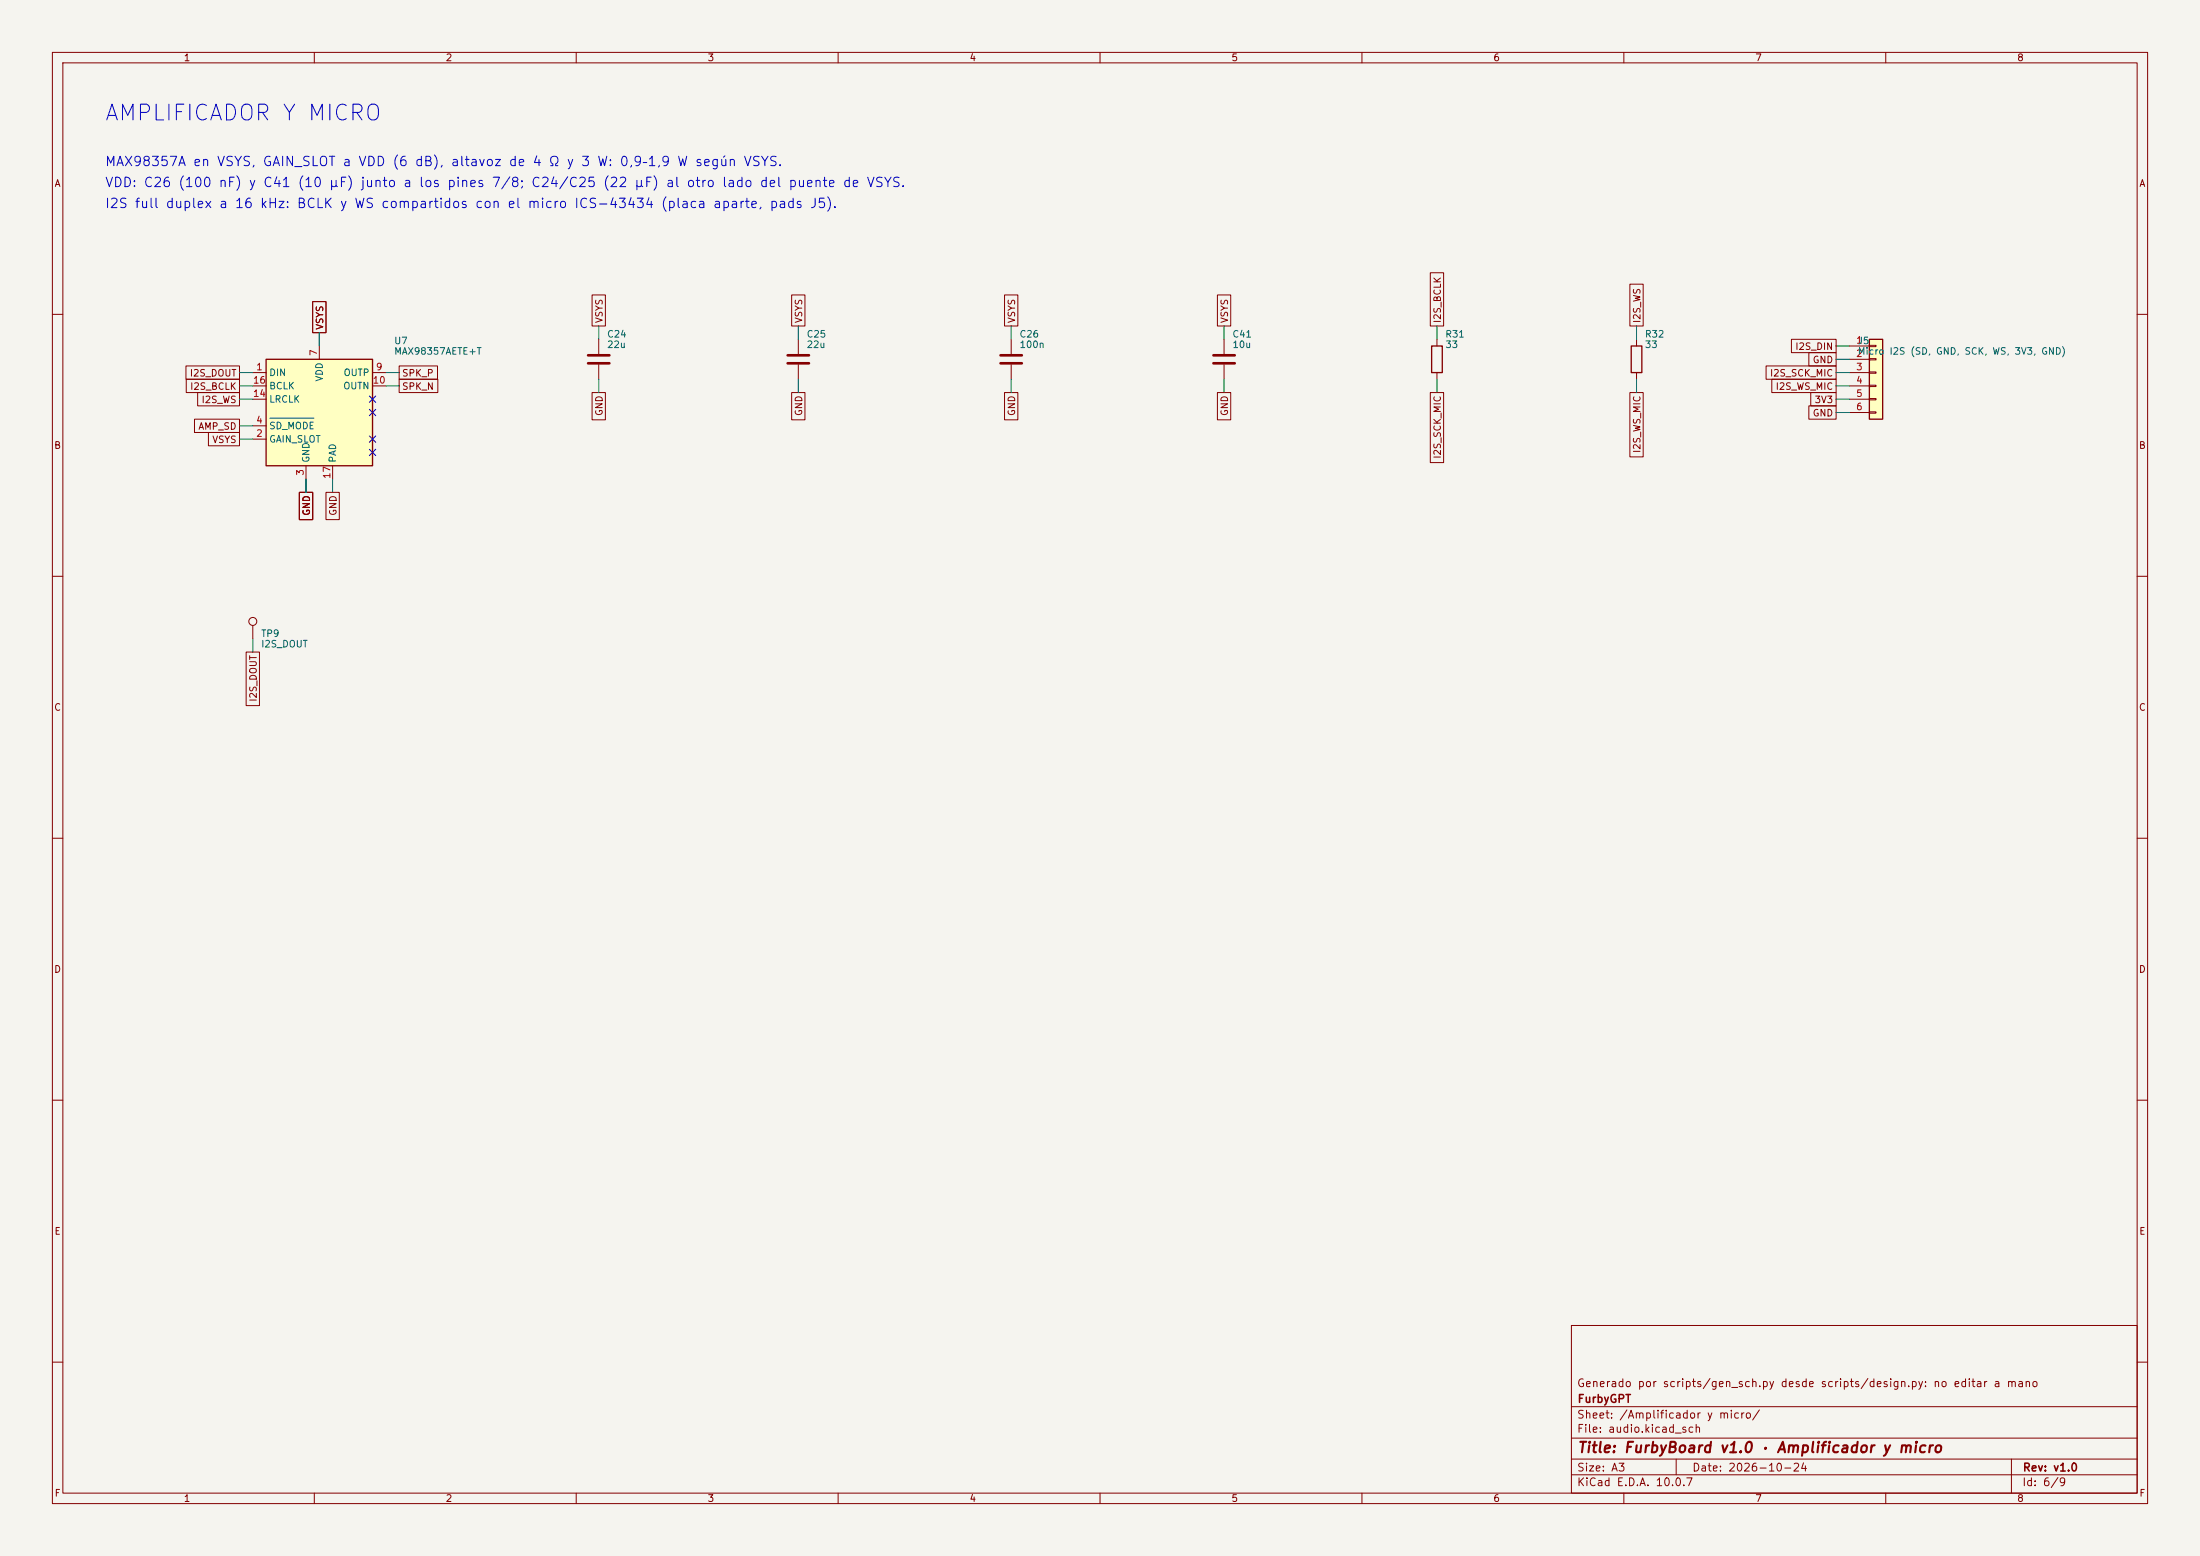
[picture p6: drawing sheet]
(kicad_sch
 (version 20260306)
 (generator "eeschema")
 (generator_version "10.0")
 (paper "A3")
 (title_block
  (title "FurbyBoard v1.0 · Amplificador y micro")
  (date "2026-10-24")
  (rev "v1.0")
  (company "FurbyGPT")
  (comment 1 "Generado por scripts/gen_sch.py desde scripts/design.py: no editar a mano"))
 (lib_symbols
  (symbol "Connector:TestPoint"
   (pin_numbers (hide yes))
   (pin_names
    (offset 0.762) (hide yes)) (exclude_from_sim no) (in_bom yes) (on_board yes)
   (in_pos_files yes)
   (duplicate_pin_numbers_are_jumpers no)
   (property "Reference" "TP" (at 0 6.858 0) (show_name no) (do_not_autoplace no) (effects (font (size 1.27 1.27))))
   (property "Value" "TestPoint" (at 0 5.08 0) (show_name no) (do_not_autoplace no) (effects (font (size 1.27 1.27))))
   (property "Footprint" "" (at 5.08 0 0) (show_name no) (do_not_autoplace no) (hide yes) (effects (font (size 1.27 1.27))))
   (property "Datasheet" "" (at 5.08 0 0) (show_name no) (do_not_autoplace no) (hide yes) (effects (font (size 1.27 1.27))))
   (property "Description" "test point" (at 0 0 0) (show_name no) (do_not_autoplace no) (hide yes) (effects (font (size 1.27 1.27))))
   (symbol "TestPoint_0_1"
    (circle (center 0 3.302) (radius 0.762) (stroke (width 0) (type default)) (fill (type none))))
   (symbol "TestPoint_1_1"
    (pin passive line (at 0 0 90) (length 2.54) (name "1" (effects (font (size 1.27 1.27)))) (number "1" (effects (font (size 1.27 1.27))))))
   (embedded_fonts no))
  (symbol "Connector_Generic:Conn_01x06"
   (pin_names
    (offset 1.016) (hide yes)) (exclude_from_sim no) (in_bom yes) (on_board yes)
   (in_pos_files yes)
   (duplicate_pin_numbers_are_jumpers no)
   (property "Reference" "J" (at 0 7.62 0) (show_name no) (do_not_autoplace no) (effects (font (size 1.27 1.27))))
   (property "Value" "Conn_01x06" (at 0 -10.16 0) (show_name no) (do_not_autoplace no) (effects (font (size 1.27 1.27))))
   (property "Footprint" "" (at 0 0 0) (show_name no) (do_not_autoplace no) (hide yes) (effects (font (size 1.27 1.27))))
   (property "Datasheet" "" (at 0 0 0) (show_name no) (do_not_autoplace no) (hide yes) (effects (font (size 1.27 1.27))))
   (property "Description" "Generic connector, single row, 01x06, script generated (kicad-library-utils/schlib/autogen/connector/)" (at 0 0 0) (show_name no) (do_not_autoplace no) (hide yes) (effects (font (size 1.27 1.27))))
   (symbol "Conn_01x06_1_1"
    (rectangle (start -1.27 6.35) (end 1.27 -8.89) (stroke (width 0.254) (type default)) (fill (type background)))
    (rectangle (start -1.27 5.207) (end 0 4.953) (stroke (width 0.1524) (type default)) (fill (type none)))
    (rectangle (start -1.27 2.667) (end 0 2.413) (stroke (width 0.1524) (type default)) (fill (type none)))
    (rectangle (start -1.27 0.127) (end 0 -0.127) (stroke (width 0.1524) (type default)) (fill (type none)))
    (rectangle (start -1.27 -2.413) (end 0 -2.667) (stroke (width 0.1524) (type default)) (fill (type none)))
    (rectangle (start -1.27 -4.953) (end 0 -5.207) (stroke (width 0.1524) (type default)) (fill (type none)))
    (rectangle (start -1.27 -7.493) (end 0 -7.747) (stroke (width 0.1524) (type default)) (fill (type none)))
    (pin passive line (at -5.08 5.08 0) (length 3.81) (name "Pin_1" (effects (font (size 1.27 1.27)))) (number "1" (effects (font (size 1.27 1.27)))))
    (pin passive line (at -5.08 2.54 0) (length 3.81) (name "Pin_2" (effects (font (size 1.27 1.27)))) (number "2" (effects (font (size 1.27 1.27)))))
    (pin passive line (at -5.08 0 0) (length 3.81) (name "Pin_3" (effects (font (size 1.27 1.27)))) (number "3" (effects (font (size 1.27 1.27)))))
    (pin passive line (at -5.08 -2.54 0) (length 3.81) (name "Pin_4" (effects (font (size 1.27 1.27)))) (number "4" (effects (font (size 1.27 1.27)))))
    (pin passive line (at -5.08 -5.08 0) (length 3.81) (name "Pin_5" (effects (font (size 1.27 1.27)))) (number "5" (effects (font (size 1.27 1.27)))))
    (pin passive line (at -5.08 -7.62 0) (length 3.81) (name "Pin_6" (effects (font (size 1.27 1.27)))) (number "6" (effects (font (size 1.27 1.27))))))
   (embedded_fonts no))
  (symbol "Device:C"
   (pin_numbers (hide yes))
   (pin_names
    (offset 0.254)) (exclude_from_sim no) (in_bom yes) (on_board yes)
   (in_pos_files yes)
   (duplicate_pin_numbers_are_jumpers no)
   (property "Reference" "C" (at 0.635 2.54 0) (show_name no) (do_not_autoplace no) (effects (font (size 1.27 1.27)) (justify left)))
   (property "Value" "C" (at 0.635 -2.54 0) (show_name no) (do_not_autoplace no) (effects (font (size 1.27 1.27)) (justify left)))
   (property "Footprint" "" (at 0.9652 -3.81 0) (show_name no) (do_not_autoplace no) (hide yes) (effects (font (size 1.27 1.27))))
   (property "Datasheet" "" (at 0 0 0) (show_name no) (do_not_autoplace no) (hide yes) (effects (font (size 1.27 1.27))))
   (property "Description" "Unpolarized capacitor" (at 0 0 0) (show_name no) (do_not_autoplace no) (hide yes) (effects (font (size 1.27 1.27))))
   (symbol "C_0_1"
    (polyline (pts (xy -2.032 0.762) (xy 2.032 0.762)) (stroke (width 0.508) (type default)) (fill (type none)))
    (polyline (pts (xy -2.032 -0.762) (xy 2.032 -0.762)) (stroke (width 0.508) (type default)) (fill (type none))))
   (symbol "C_1_1"
    (pin passive line (at 0 3.81 270) (length 2.794) (name "" (effects (font (size 1.27 1.27)))) (number "1" (effects (font (size 1.27 1.27)))))
    (pin passive line (at 0 -3.81 90) (length 2.794) (name "" (effects (font (size 1.27 1.27)))) (number "2" (effects (font (size 1.27 1.27))))))
   (embedded_fonts no))
  (symbol "Device:R"
   (pin_numbers (hide yes))
   (pin_names
    (offset 0)) (exclude_from_sim no) (in_bom yes) (on_board yes)
   (in_pos_files yes)
   (duplicate_pin_numbers_are_jumpers no)
   (property "Reference" "R" (at 2.032 0 90) (show_name no) (do_not_autoplace no) (effects (font (size 1.27 1.27))))
   (property "Value" "R" (at 0 0 90) (show_name no) (do_not_autoplace no) (effects (font (size 1.27 1.27))))
   (property "Footprint" "" (at -1.778 0 90) (show_name no) (do_not_autoplace no) (hide yes) (effects (font (size 1.27 1.27))))
   (property "Datasheet" "" (at 0 0 0) (show_name no) (do_not_autoplace no) (hide yes) (effects (font (size 1.27 1.27))))
   (property "Description" "Resistor" (at 0 0 0) (show_name no) (do_not_autoplace no) (hide yes) (effects (font (size 1.27 1.27))))
   (symbol "R_0_1"
    (rectangle (start -1.016 -2.54) (end 1.016 2.54) (stroke (width 0.254) (type default)) (fill (type none))))
   (symbol "R_1_1"
    (pin passive line (at 0 3.81 270) (length 1.27) (name "" (effects (font (size 1.27 1.27)))) (number "1" (effects (font (size 1.27 1.27)))))
    (pin passive line (at 0 -3.81 90) (length 1.27) (name "" (effects (font (size 1.27 1.27)))) (number "2" (effects (font (size 1.27 1.27))))))
   (embedded_fonts no))
  (symbol "FurbyBoard:MAX98357A" (exclude_from_sim no) (in_bom yes) (on_board yes)
   (in_pos_files yes)
   (duplicate_pin_numbers_are_jumpers no)
   (property "Reference" "U" (at -8.89 11.43 0) (show_name no) (do_not_autoplace no) (effects (font (size 1.27 1.27))))
   (property "Value" "MAX98357A" (at 10.16 11.43 0) (show_name no) (do_not_autoplace no) (effects (font (size 1.27 1.27))))
   (property "Footprint" "Package_DFN_QFN:TQFN-16-1EP_3x3mm_P0.5mm_EP1.23x1.23mm" (at -1.27 -2.54 0) (show_name no) (do_not_autoplace no) (hide yes) (effects (font (size 1.27 1.27))))
   (property "Datasheet" "https://www.analog.com/media/en/technical-documentation/data-sheets/MAX98357A-MAX98357B.pdf" (at 0 -2.54 0) (show_name no) (do_not_autoplace no) (hide yes) (effects (font (size 1.27 1.27))))
   (property "Description" "Mono DAC with amplifier, I2S, PCM, TDM, 32-bit, 96khz, 3.2W, TQFP-16" (at 0 0 0) (show_name no) (do_not_autoplace no) (hide yes) (effects (font (size 1.27 1.27))))
   (symbol "MAX98357A_1_1"
    (rectangle (start -10.16 10.16) (end 10.16 -10.16) (stroke (width 0.254) (type default)) (fill (type background)))
    (pin input line (at -12.7 7.62 0) (length 2.54) (name "DIN" (effects (font (size 1.27 1.27)))) (number "1" (effects (font (size 1.27 1.27)))))
    (pin passive line (at -12.7 -5.08 0) (length 2.54) (name "GAIN_SLOT" (effects (font (size 1.27 1.27)))) (number "2" (effects (font (size 1.27 1.27)))))
    (pin power_in line (at -2.54 -12.7 90) (length 2.54) (name "GND" (effects (font (size 1.27 1.27)))) (number "3" (effects (font (size 1.27 1.27)))))
    (pin input line (at -12.7 -2.54 0) (length 2.54) (name "~{SD_MODE}" (effects (font (size 1.27 1.27)))) (number "4" (effects (font (size 1.27 1.27)))))
    (pin no_connect line (at 10.16 2.54 180) (length 2.54) (hide yes) (name "NC" (effects (font (size 1.27 1.27)))) (number "5" (effects (font (size 1.27 1.27)))))
    (pin no_connect line (at 10.16 0 180) (length 2.54) (hide yes) (name "NC" (effects (font (size 1.27 1.27)))) (number "6" (effects (font (size 1.27 1.27)))))
    (pin power_in line (at 0 12.7 270) (length 2.54) (name "VDD" (effects (font (size 1.27 1.27)))) (number "7" (effects (font (size 1.27 1.27)))))
    (pin passive line (at 0 12.7 270) (length 2.54) (hide yes) (name "VDD" (effects (font (size 1.27 1.27)))) (number "8" (effects (font (size 1.27 1.27)))))
    (pin output line (at 12.7 7.62 180) (length 2.54) (name "OUTP" (effects (font (size 1.27 1.27)))) (number "9" (effects (font (size 1.27 1.27)))))
    (pin output line (at 12.7 5.08 180) (length 2.54) (name "OUTN" (effects (font (size 1.27 1.27)))) (number "10" (effects (font (size 1.27 1.27)))))
    (pin passive line (at -2.54 -12.7 90) (length 2.54) (hide yes) (name "GND" (effects (font (size 1.27 1.27)))) (number "11" (effects (font (size 1.27 1.27)))))
    (pin no_connect line (at 10.16 -5.08 180) (length 2.54) (hide yes) (name "NC" (effects (font (size 1.27 1.27)))) (number "12" (effects (font (size 1.27 1.27)))))
    (pin no_connect line (at 10.16 -7.62 180) (length 2.54) (hide yes) (name "NC" (effects (font (size 1.27 1.27)))) (number "13" (effects (font (size 1.27 1.27)))))
    (pin input line (at -12.7 2.54 0) (length 2.54) (name "LRCLK" (effects (font (size 1.27 1.27)))) (number "14" (effects (font (size 1.27 1.27)))))
    (pin passive line (at -2.54 -12.7 90) (length 2.54) (hide yes) (name "GND" (effects (font (size 1.27 1.27)))) (number "15" (effects (font (size 1.27 1.27)))))
    (pin input line (at -12.7 5.08 0) (length 2.54) (name "BCLK" (effects (font (size 1.27 1.27)))) (number "16" (effects (font (size 1.27 1.27)))))
    (pin passive line (at 2.54 -12.7 90) (length 2.54) (name "PAD" (effects (font (size 1.27 1.27)))) (number "17" (effects (font (size 1.27 1.27))))))
   (embedded_fonts no)))
 (text "VDD: C26 (100 nF) y C41 (10 µF) junto a los pines 7/8; C24/C25 (22 µF) al otro lado del puente de VSYS."
  (exclude_from_sim no)
  (at 20 34 0)
  (effects (font (size 1.8 1.8)) (justify left top)))
 (text "I2S full duplex a 16 kHz: BCLK y WS compartidos con el micro ICS-43434 (placa aparte, pads J5)."
  (exclude_from_sim no)
  (at 20 38 0)
  (effects (font (size 1.8 1.8)) (justify left top)))
 (text "MAX98357A en VSYS, GAIN_SLOT a VDD (6 dB), altavoz de 4 Ω y 3 W: 0,9–1,9 W según VSYS."
  (exclude_from_sim no)
  (at 20 30 0)
  (effects (font (size 1.8 1.8)) (justify left top)))
 (text "AMPLIFICADOR Y MICRO"
  (exclude_from_sim no)
  (at 20 20 0)
  (effects (font (size 3 3)) (justify left top)))
 (no_connect
  (at 71.12 83.82))
 (no_connect
  (at 71.12 76.2))
 (no_connect
  (at 71.12 86.36))
 (no_connect
  (at 71.12 78.74))
 (wire
  (pts (xy 48.26 76.2) (xy 45.72 76.2))
  (stroke (width 0) (type default)))
 (wire
  (pts (xy 353.06 71.12) (xy 350.52 71.12))
  (stroke (width 0) (type default)))
 (wire
  (pts (xy 58.42 91.44) (xy 58.42 93.98))
  (stroke (width 0) (type default)))
 (wire
  (pts (xy 233.68 64.77) (xy 233.68 62.23))
  (stroke (width 0) (type default)))
 (wire
  (pts (xy 48.26 121.92) (xy 48.26 124.46))
  (stroke (width 0) (type default)))
 (wire
  (pts (xy 274.32 72.39) (xy 274.32 74.93))
  (stroke (width 0) (type default)))
 (wire
  (pts (xy 114.3 72.39) (xy 114.3 74.93))
  (stroke (width 0) (type default)))
 (wire
  (pts (xy 312.42 64.77) (xy 312.42 62.23))
  (stroke (width 0) (type default)))
 (wire
  (pts (xy 73.66 73.66) (xy 76.2 73.66))
  (stroke (width 0) (type default)))
 (wire
  (pts (xy 152.4 64.77) (xy 152.4 62.23))
  (stroke (width 0) (type default)))
 (wire
  (pts (xy 48.26 83.82) (xy 45.72 83.82))
  (stroke (width 0) (type default)))
 (wire
  (pts (xy 114.3 64.77) (xy 114.3 62.23))
  (stroke (width 0) (type default)))
 (wire
  (pts (xy 193.04 64.77) (xy 193.04 62.23))
  (stroke (width 0) (type default)))
 (wire
  (pts (xy 353.06 76.2) (xy 350.52 76.2))
  (stroke (width 0) (type default)))
 (wire
  (pts (xy 58.42 91.44) (xy 58.42 93.98))
  (stroke (width 0) (type default)))
 (wire
  (pts (xy 48.26 73.66) (xy 45.72 73.66))
  (stroke (width 0) (type default)))
 (wire
  (pts (xy 48.26 71.12) (xy 45.72 71.12))
  (stroke (width 0) (type default)))
 (wire
  (pts (xy 353.06 66.04) (xy 350.52 66.04))
  (stroke (width 0) (type default)))
 (wire
  (pts (xy 73.66 71.12) (xy 76.2 71.12))
  (stroke (width 0) (type default)))
 (wire
  (pts (xy 353.06 73.66) (xy 350.52 73.66))
  (stroke (width 0) (type default)))
 (wire
  (pts (xy 60.96 66.04) (xy 60.96 63.5))
  (stroke (width 0) (type default)))
 (wire
  (pts (xy 58.42 91.44) (xy 58.42 93.98))
  (stroke (width 0) (type default)))
 (wire
  (pts (xy 353.06 78.74) (xy 350.52 78.74))
  (stroke (width 0) (type default)))
 (wire
  (pts (xy 233.68 72.39) (xy 233.68 74.93))
  (stroke (width 0) (type default)))
 (wire
  (pts (xy 152.4 72.39) (xy 152.4 74.93))
  (stroke (width 0) (type default)))
 (wire
  (pts (xy 48.26 81.28) (xy 45.72 81.28))
  (stroke (width 0) (type default)))
 (wire
  (pts (xy 60.96 66.04) (xy 60.96 63.5))
  (stroke (width 0) (type default)))
 (wire
  (pts (xy 353.06 68.58) (xy 350.52 68.58))
  (stroke (width 0) (type default)))
 (wire
  (pts (xy 312.42 72.39) (xy 312.42 74.93))
  (stroke (width 0) (type default)))
 (wire
  (pts (xy 274.32 64.77) (xy 274.32 62.23))
  (stroke (width 0) (type default)))
 (wire
  (pts (xy 193.04 72.39) (xy 193.04 74.93))
  (stroke (width 0) (type default)))
 (wire
  (pts (xy 63.5 91.44) (xy 63.5 93.98))
  (stroke (width 0) (type default)))
 (global_label "3V3"
  (shape passive)
  (at 350.52 76.2 180)
  (fields_autoplaced yes)
  (effects (font (size 1.27 1.27)) (justify right))
  (property "Intersheetrefs" "${INTERSHEET_REFS}" (at 350.52 76.2 0) (hide yes) (show_name no) (do_not_autoplace no) (effects (font (size 1.27 1.27)))))
 (global_label "VSYS"
  (shape passive)
  (at 152.4 62.23 90)
  (fields_autoplaced yes)
  (effects (font (size 1.27 1.27)) (justify left))
  (property "Intersheetrefs" "${INTERSHEET_REFS}" (at 152.4 62.23 0) (hide yes) (show_name no) (do_not_autoplace no) (effects (font (size 1.27 1.27)))))
 (global_label "GND"
  (shape passive)
  (at 350.52 78.74 180)
  (fields_autoplaced yes)
  (effects (font (size 1.27 1.27)) (justify right))
  (property "Intersheetrefs" "${INTERSHEET_REFS}" (at 350.52 78.74 0) (hide yes) (show_name no) (do_not_autoplace no) (effects (font (size 1.27 1.27)))))
 (global_label "GND"
  (shape passive)
  (at 58.42 93.98 270)
  (fields_autoplaced yes)
  (effects (font (size 1.27 1.27)) (justify right))
  (property "Intersheetrefs" "${INTERSHEET_REFS}" (at 58.42 93.98 0) (hide yes) (show_name no) (do_not_autoplace no) (effects (font (size 1.27 1.27)))))
 (global_label "VSYS"
  (shape passive)
  (at 193.04 62.23 90)
  (fields_autoplaced yes)
  (effects (font (size 1.27 1.27)) (justify left))
  (property "Intersheetrefs" "${INTERSHEET_REFS}" (at 193.04 62.23 0) (hide yes) (show_name no) (do_not_autoplace no) (effects (font (size 1.27 1.27)))))
 (global_label "VSYS"
  (shape passive)
  (at 45.72 83.82 180)
  (fields_autoplaced yes)
  (effects (font (size 1.27 1.27)) (justify right))
  (property "Intersheetrefs" "${INTERSHEET_REFS}" (at 45.72 83.82 0) (hide yes) (show_name no) (do_not_autoplace no) (effects (font (size 1.27 1.27)))))
 (global_label "SPK_N"
  (shape passive)
  (at 76.2 73.66 0)
  (fields_autoplaced yes)
  (effects (font (size 1.27 1.27)) (justify left))
  (property "Intersheetrefs" "${INTERSHEET_REFS}" (at 76.2 73.66 0) (hide yes) (show_name no) (do_not_autoplace no) (effects (font (size 1.27 1.27)))))
 (global_label "I2S_WS_MIC"
  (shape passive)
  (at 350.52 73.66 180)
  (fields_autoplaced yes)
  (effects (font (size 1.27 1.27)) (justify right))
  (property "Intersheetrefs" "${INTERSHEET_REFS}" (at 350.52 73.66 0) (hide yes) (show_name no) (do_not_autoplace no) (effects (font (size 1.27 1.27)))))
 (global_label "GND"
  (shape passive)
  (at 114.3 74.93 270)
  (fields_autoplaced yes)
  (effects (font (size 1.27 1.27)) (justify right))
  (property "Intersheetrefs" "${INTERSHEET_REFS}" (at 114.3 74.93 0) (hide yes) (show_name no) (do_not_autoplace no) (effects (font (size 1.27 1.27)))))
 (global_label "I2S_SCK_MIC"
  (shape passive)
  (at 350.52 71.12 180)
  (fields_autoplaced yes)
  (effects (font (size 1.27 1.27)) (justify right))
  (property "Intersheetrefs" "${INTERSHEET_REFS}" (at 350.52 71.12 0) (hide yes) (show_name no) (do_not_autoplace no) (effects (font (size 1.27 1.27)))))
 (global_label "VSYS"
  (shape passive)
  (at 114.3 62.23 90)
  (fields_autoplaced yes)
  (effects (font (size 1.27 1.27)) (justify left))
  (property "Intersheetrefs" "${INTERSHEET_REFS}" (at 114.3 62.23 0) (hide yes) (show_name no) (do_not_autoplace no) (effects (font (size 1.27 1.27)))))
 (global_label "VSYS"
  (shape passive)
  (at 233.68 62.23 90)
  (fields_autoplaced yes)
  (effects (font (size 1.27 1.27)) (justify left))
  (property "Intersheetrefs" "${INTERSHEET_REFS}" (at 233.68 62.23 0) (hide yes) (show_name no) (do_not_autoplace no) (effects (font (size 1.27 1.27)))))
 (global_label "SPK_P"
  (shape passive)
  (at 76.2 71.12 0)
  (fields_autoplaced yes)
  (effects (font (size 1.27 1.27)) (justify left))
  (property "Intersheetrefs" "${INTERSHEET_REFS}" (at 76.2 71.12 0) (hide yes) (show_name no) (do_not_autoplace no) (effects (font (size 1.27 1.27)))))
 (global_label "GND"
  (shape passive)
  (at 58.42 93.98 270)
  (fields_autoplaced yes)
  (effects (font (size 1.27 1.27)) (justify right))
  (property "Intersheetrefs" "${INTERSHEET_REFS}" (at 58.42 93.98 0) (hide yes) (show_name no) (do_not_autoplace no) (effects (font (size 1.27 1.27)))))
 (global_label "GND"
  (shape passive)
  (at 193.04 74.93 270)
  (fields_autoplaced yes)
  (effects (font (size 1.27 1.27)) (justify right))
  (property "Intersheetrefs" "${INTERSHEET_REFS}" (at 193.04 74.93 0) (hide yes) (show_name no) (do_not_autoplace no) (effects (font (size 1.27 1.27)))))
 (global_label "GND"
  (shape passive)
  (at 63.5 93.98 270)
  (fields_autoplaced yes)
  (effects (font (size 1.27 1.27)) (justify right))
  (property "Intersheetrefs" "${INTERSHEET_REFS}" (at 63.5 93.98 0) (hide yes) (show_name no) (do_not_autoplace no) (effects (font (size 1.27 1.27)))))
 (global_label "I2S_BCLK"
  (shape passive)
  (at 45.72 73.66 180)
  (fields_autoplaced yes)
  (effects (font (size 1.27 1.27)) (justify right))
  (property "Intersheetrefs" "${INTERSHEET_REFS}" (at 45.72 73.66 0) (hide yes) (show_name no) (do_not_autoplace no) (effects (font (size 1.27 1.27)))))
 (global_label "I2S_DOUT"
  (shape passive)
  (at 48.26 124.46 270)
  (fields_autoplaced yes)
  (effects (font (size 1.27 1.27)) (justify right))
  (property "Intersheetrefs" "${INTERSHEET_REFS}" (at 48.26 124.46 0) (hide yes) (show_name no) (do_not_autoplace no) (effects (font (size 1.27 1.27)))))
 (global_label "GND"
  (shape passive)
  (at 152.4 74.93 270)
  (fields_autoplaced yes)
  (effects (font (size 1.27 1.27)) (justify right))
  (property "Intersheetrefs" "${INTERSHEET_REFS}" (at 152.4 74.93 0) (hide yes) (show_name no) (do_not_autoplace no) (effects (font (size 1.27 1.27)))))
 (global_label "I2S_BCLK"
  (shape passive)
  (at 274.32 62.23 90)
  (fields_autoplaced yes)
  (effects (font (size 1.27 1.27)) (justify left))
  (property "Intersheetrefs" "${INTERSHEET_REFS}" (at 274.32 62.23 0) (hide yes) (show_name no) (do_not_autoplace no) (effects (font (size 1.27 1.27)))))
 (global_label "GND"
  (shape passive)
  (at 233.68 74.93 270)
  (fields_autoplaced yes)
  (effects (font (size 1.27 1.27)) (justify right))
  (property "Intersheetrefs" "${INTERSHEET_REFS}" (at 233.68 74.93 0) (hide yes) (show_name no) (do_not_autoplace no) (effects (font (size 1.27 1.27)))))
 (global_label "VSYS"
  (shape passive)
  (at 60.96 63.5 90)
  (fields_autoplaced yes)
  (effects (font (size 1.27 1.27)) (justify left))
  (property "Intersheetrefs" "${INTERSHEET_REFS}" (at 60.96 63.5 0) (hide yes) (show_name no) (do_not_autoplace no) (effects (font (size 1.27 1.27)))))
 (global_label "VSYS"
  (shape passive)
  (at 60.96 63.5 90)
  (fields_autoplaced yes)
  (effects (font (size 1.27 1.27)) (justify left))
  (property "Intersheetrefs" "${INTERSHEET_REFS}" (at 60.96 63.5 0) (hide yes) (show_name no) (do_not_autoplace no) (effects (font (size 1.27 1.27)))))
 (global_label "I2S_WS"
  (shape passive)
  (at 312.42 62.23 90)
  (fields_autoplaced yes)
  (effects (font (size 1.27 1.27)) (justify left))
  (property "Intersheetrefs" "${INTERSHEET_REFS}" (at 312.42 62.23 0) (hide yes) (show_name no) (do_not_autoplace no) (effects (font (size 1.27 1.27)))))
 (global_label "I2S_WS"
  (shape passive)
  (at 45.72 76.2 180)
  (fields_autoplaced yes)
  (effects (font (size 1.27 1.27)) (justify right))
  (property "Intersheetrefs" "${INTERSHEET_REFS}" (at 45.72 76.2 0) (hide yes) (show_name no) (do_not_autoplace no) (effects (font (size 1.27 1.27)))))
 (global_label "AMP_SD"
  (shape passive)
  (at 45.72 81.28 180)
  (fields_autoplaced yes)
  (effects (font (size 1.27 1.27)) (justify right))
  (property "Intersheetrefs" "${INTERSHEET_REFS}" (at 45.72 81.28 0) (hide yes) (show_name no) (do_not_autoplace no) (effects (font (size 1.27 1.27)))))
 (global_label "I2S_DOUT"
  (shape passive)
  (at 45.72 71.12 180)
  (fields_autoplaced yes)
  (effects (font (size 1.27 1.27)) (justify right))
  (property "Intersheetrefs" "${INTERSHEET_REFS}" (at 45.72 71.12 0) (hide yes) (show_name no) (do_not_autoplace no) (effects (font (size 1.27 1.27)))))
 (global_label "GND"
  (shape passive)
  (at 350.52 68.58 180)
  (fields_autoplaced yes)
  (effects (font (size 1.27 1.27)) (justify right))
  (property "Intersheetrefs" "${INTERSHEET_REFS}" (at 350.52 68.58 0) (hide yes) (show_name no) (do_not_autoplace no) (effects (font (size 1.27 1.27)))))
 (global_label "GND"
  (shape passive)
  (at 58.42 93.98 270)
  (fields_autoplaced yes)
  (effects (font (size 1.27 1.27)) (justify right))
  (property "Intersheetrefs" "${INTERSHEET_REFS}" (at 58.42 93.98 0) (hide yes) (show_name no) (do_not_autoplace no) (effects (font (size 1.27 1.27)))))
 (global_label "I2S_SCK_MIC"
  (shape passive)
  (at 274.32 74.93 270)
  (fields_autoplaced yes)
  (effects (font (size 1.27 1.27)) (justify right))
  (property "Intersheetrefs" "${INTERSHEET_REFS}" (at 274.32 74.93 0) (hide yes) (show_name no) (do_not_autoplace no) (effects (font (size 1.27 1.27)))))
 (global_label "I2S_DIN"
  (shape passive)
  (at 350.52 66.04 180)
  (fields_autoplaced yes)
  (effects (font (size 1.27 1.27)) (justify right))
  (property "Intersheetrefs" "${INTERSHEET_REFS}" (at 350.52 66.04 0) (hide yes) (show_name no) (do_not_autoplace no) (effects (font (size 1.27 1.27)))))
 (global_label "I2S_WS_MIC"
  (shape passive)
  (at 312.42 74.93 270)
  (fields_autoplaced yes)
  (effects (font (size 1.27 1.27)) (justify right))
  (property "Intersheetrefs" "${INTERSHEET_REFS}" (at 312.42 74.93 0) (hide yes) (show_name no) (do_not_autoplace no) (effects (font (size 1.27 1.27)))))
 (symbol
  (lib_id "Device:C")
  (at 193.04 68.58 0)
  (unit 1)
  (body_style 1)
  (exclude_from_sim no)
  (in_bom yes)
  (on_board yes)
  (in_pos_files yes)
  (dnp no)
  (property "Reference" "C26" (at 194.54 63.77 0) (show_name no) (do_not_autoplace no) (effects (font (size 1.27 1.27)) (justify left)))
  (property "Value" "100n" (at 194.54 65.77 0) (show_name no) (do_not_autoplace no) (effects (font (size 1.27 1.27)) (justify left)))
  (property "Footprint" "Capacitor_SMD:C_0603_1608Metric" (at 193.04 68.58 0) (hide yes) (show_name no) (do_not_autoplace no) (effects (font (size 1.27 1.27)) (justify left)))
  (property "Datasheet" "" (at 193.04 68.58 0) (hide yes) (show_name no) (do_not_autoplace no) (effects (font (size 1.27 1.27)) (justify left)))
  (property "Description" "VDD del amplificador" (at 193.04 68.58 0) (hide yes) (show_name no) (do_not_autoplace no) (effects (font (size 1.27 1.27)) (justify left)))
  (property "LCSC" "C14663" (at 193.04 68.58 0) (hide yes) (show_name no) (do_not_autoplace no) (effects (font (size 1.27 1.27)) (justify left)))
  (property "JLC_Class" "base" (at 193.04 68.58 0) (hide yes) (show_name no) (do_not_autoplace no) (effects (font (size 1.27 1.27)) (justify left)))
  (property "MPN" "100 nF 50 V X7R" (at 193.04 68.58 0) (hide yes) (show_name no) (do_not_autoplace no) (effects (font (size 1.27 1.27)) (justify left)))
  (pin "1")
  (pin "2"))
 (symbol
  (lib_id "Device:R")
  (at 312.42 68.58 0)
  (unit 1)
  (body_style 1)
  (exclude_from_sim no)
  (in_bom yes)
  (on_board yes)
  (in_pos_files yes)
  (dnp no)
  (property "Reference" "R32" (at 313.92 63.77 0) (show_name no) (do_not_autoplace no) (effects (font (size 1.27 1.27)) (justify left)))
  (property "Value" "33" (at 313.92 65.77 0) (show_name no) (do_not_autoplace no) (effects (font (size 1.27 1.27)) (justify left)))
  (property "Footprint" "Resistor_SMD:R_0603_1608Metric" (at 312.42 68.58 0) (hide yes) (show_name no) (do_not_autoplace no) (effects (font (size 1.27 1.27)) (justify left)))
  (property "Datasheet" "" (at 312.42 68.58 0) (hide yes) (show_name no) (do_not_autoplace no) (effects (font (size 1.27 1.27)) (justify left)))
  (property "Description" "Serie hacia el micro (cable)" (at 312.42 68.58 0) (hide yes) (show_name no) (do_not_autoplace no) (effects (font (size 1.27 1.27)) (justify left)))
  (property "LCSC" "C23140" (at 312.42 68.58 0) (hide yes) (show_name no) (do_not_autoplace no) (effects (font (size 1.27 1.27)) (justify left)))
  (property "JLC_Class" "base" (at 312.42 68.58 0) (hide yes) (show_name no) (do_not_autoplace no) (effects (font (size 1.27 1.27)) (justify left)))
  (property "MPN" "UNI-ROYAL 0603 1%" (at 312.42 68.58 0) (hide yes) (show_name no) (do_not_autoplace no) (effects (font (size 1.27 1.27)) (justify left)))
  (pin "1")
  (pin "2"))
 (symbol
  (lib_id "Connector_Generic:Conn_01x06")
  (at 358.14 71.12 0)
  (unit 1)
  (body_style 1)
  (exclude_from_sim no)
  (in_bom no)
  (on_board yes)
  (in_pos_files yes)
  (dnp no)
  (property "Reference" "J5" (at 354.56 65.04 0) (show_name no) (do_not_autoplace no) (effects (font (size 1.27 1.27)) (justify left)))
  (property "Value" "Micro I2S (SD, GND, SCK, WS, 3V3, GND)" (at 354.56 67.04 0) (show_name no) (do_not_autoplace no) (effects (font (size 1.27 1.27)) (justify left)))
  (property "Footprint" "FurbyBoard:Pads_2x03_P2.54mm" (at 358.14 71.12 0) (hide yes) (show_name no) (do_not_autoplace no) (effects (font (size 1.27 1.27)) (justify left)))
  (property "Datasheet" "" (at 358.14 71.12 0) (hide yes) (show_name no) (do_not_autoplace no) (effects (font (size 1.27 1.27)) (justify left)))
  (property "Description" "Micro I2S (SD, GND, SCK, WS, 3V3, GND)" (at 358.14 71.12 0) (hide yes) (show_name no) (do_not_autoplace no) (effects (font (size 1.27 1.27)) (justify left)))
  (property "LCSC" "" (at 358.14 71.12 0) (hide yes) (show_name no) (do_not_autoplace no) (effects (font (size 1.27 1.27)) (justify left)))
  (property "JLC_Class" "" (at 358.14 71.12 0) (hide yes) (show_name no) (do_not_autoplace no) (effects (font (size 1.27 1.27)) (justify left)))
  (property "MPN" "" (at 358.14 71.12 0) (hide yes) (show_name no) (do_not_autoplace no) (effects (font (size 1.27 1.27)) (justify left)))
  (pin "1")
  (pin "2")
  (pin "3")
  (pin "4")
  (pin "5")
  (pin "6"))
 (symbol
  (lib_id "Device:C")
  (at 152.4 68.58 0)
  (unit 1)
  (body_style 1)
  (exclude_from_sim no)
  (in_bom yes)
  (on_board yes)
  (in_pos_files yes)
  (dnp no)
  (property "Reference" "C25" (at 153.9 63.77 0) (show_name no) (do_not_autoplace no) (effects (font (size 1.27 1.27)) (justify left)))
  (property "Value" "22u" (at 153.9 65.77 0) (show_name no) (do_not_autoplace no) (effects (font (size 1.27 1.27)) (justify left)))
  (property "Footprint" "Capacitor_SMD:C_0805_2012Metric" (at 152.4 68.58 0) (hide yes) (show_name no) (do_not_autoplace no) (effects (font (size 1.27 1.27)) (justify left)))
  (property "Datasheet" "" (at 152.4 68.58 0) (hide yes) (show_name no) (do_not_autoplace no) (effects (font (size 1.27 1.27)) (justify left)))
  (property "Description" "VDD del amplificador" (at 152.4 68.58 0) (hide yes) (show_name no) (do_not_autoplace no) (effects (font (size 1.27 1.27)) (justify left)))
  (property "LCSC" "C45783" (at 152.4 68.58 0) (hide yes) (show_name no) (do_not_autoplace no) (effects (font (size 1.27 1.27)) (justify left)))
  (property "JLC_Class" "base" (at 152.4 68.58 0) (hide yes) (show_name no) (do_not_autoplace no) (effects (font (size 1.27 1.27)) (justify left)))
  (property "MPN" "22 µF 25 V X5R" (at 152.4 68.58 0) (hide yes) (show_name no) (do_not_autoplace no) (effects (font (size 1.27 1.27)) (justify left)))
  (pin "1")
  (pin "2"))
 (symbol
  (lib_id "FurbyBoard:MAX98357A")
  (at 60.96 78.74 0)
  (unit 1)
  (body_style 1)
  (exclude_from_sim no)
  (in_bom yes)
  (on_board yes)
  (in_pos_files yes)
  (dnp no)
  (property "Reference" "U7" (at 75.16 65.04 0) (show_name no) (do_not_autoplace no) (effects (font (size 1.27 1.27)) (justify left)))
  (property "Value" "MAX98357AETE+T" (at 75.16 67.04 0) (show_name no) (do_not_autoplace no) (effects (font (size 1.27 1.27)) (justify left)))
  (property "Footprint" "Package_DFN_QFN:TQFN-16-1EP_3x3mm_P0.5mm_EP1.23x1.23mm" (at 60.96 78.74 0) (hide yes) (show_name no) (do_not_autoplace no) (effects (font (size 1.27 1.27)) (justify left)))
  (property "Datasheet" "" (at 60.96 78.74 0) (hide yes) (show_name no) (do_not_autoplace no) (effects (font (size 1.27 1.27)) (justify left)))
  (property "Description" "Clase D I2S, GAIN_SLOT a VDD (6 dB)" (at 60.96 78.74 0) (hide yes) (show_name no) (do_not_autoplace no) (effects (font (size 1.27 1.27)) (justify left)))
  (property "LCSC" "C910544" (at 60.96 78.74 0) (hide yes) (show_name no) (do_not_autoplace no) (effects (font (size 1.27 1.27)) (justify left)))
  (property "JLC_Class" "ext" (at 60.96 78.74 0) (hide yes) (show_name no) (do_not_autoplace no) (effects (font (size 1.27 1.27)) (justify left)))
  (property "MPN" "Maxim MAX98357AETE+T" (at 60.96 78.74 0) (hide yes) (show_name no) (do_not_autoplace no) (effects (font (size 1.27 1.27)) (justify left)))
  (pin "1")
  (pin "10")
  (pin "11")
  (pin "12")
  (pin "13")
  (pin "14")
  (pin "15")
  (pin "16")
  (pin "17")
  (pin "2")
  (pin "3")
  (pin "4")
  (pin "5")
  (pin "6")
  (pin "7")
  (pin "8")
  (pin "9"))
 (symbol
  (lib_id "Device:R")
  (at 274.32 68.58 0)
  (unit 1)
  (body_style 1)
  (exclude_from_sim no)
  (in_bom yes)
  (on_board yes)
  (in_pos_files yes)
  (dnp no)
  (property "Reference" "R31" (at 275.82 63.77 0) (show_name no) (do_not_autoplace no) (effects (font (size 1.27 1.27)) (justify left)))
  (property "Value" "33" (at 275.82 65.77 0) (show_name no) (do_not_autoplace no) (effects (font (size 1.27 1.27)) (justify left)))
  (property "Footprint" "Resistor_SMD:R_0603_1608Metric" (at 274.32 68.58 0) (hide yes) (show_name no) (do_not_autoplace no) (effects (font (size 1.27 1.27)) (justify left)))
  (property "Datasheet" "" (at 274.32 68.58 0) (hide yes) (show_name no) (do_not_autoplace no) (effects (font (size 1.27 1.27)) (justify left)))
  (property "Description" "Serie hacia el micro (cable)" (at 274.32 68.58 0) (hide yes) (show_name no) (do_not_autoplace no) (effects (font (size 1.27 1.27)) (justify left)))
  (property "LCSC" "C23140" (at 274.32 68.58 0) (hide yes) (show_name no) (do_not_autoplace no) (effects (font (size 1.27 1.27)) (justify left)))
  (property "JLC_Class" "base" (at 274.32 68.58 0) (hide yes) (show_name no) (do_not_autoplace no) (effects (font (size 1.27 1.27)) (justify left)))
  (property "MPN" "UNI-ROYAL 0603 1%" (at 274.32 68.58 0) (hide yes) (show_name no) (do_not_autoplace no) (effects (font (size 1.27 1.27)) (justify left)))
  (pin "1")
  (pin "2"))
 (symbol
  (lib_id "Device:C")
  (at 114.3 68.58 0)
  (unit 1)
  (body_style 1)
  (exclude_from_sim no)
  (in_bom yes)
  (on_board yes)
  (in_pos_files yes)
  (dnp no)
  (property "Reference" "C24" (at 115.8 63.77 0) (show_name no) (do_not_autoplace no) (effects (font (size 1.27 1.27)) (justify left)))
  (property "Value" "22u" (at 115.8 65.77 0) (show_name no) (do_not_autoplace no) (effects (font (size 1.27 1.27)) (justify left)))
  (property "Footprint" "Capacitor_SMD:C_0805_2012Metric" (at 114.3 68.58 0) (hide yes) (show_name no) (do_not_autoplace no) (effects (font (size 1.27 1.27)) (justify left)))
  (property "Datasheet" "" (at 114.3 68.58 0) (hide yes) (show_name no) (do_not_autoplace no) (effects (font (size 1.27 1.27)) (justify left)))
  (property "Description" "VDD del amplificador" (at 114.3 68.58 0) (hide yes) (show_name no) (do_not_autoplace no) (effects (font (size 1.27 1.27)) (justify left)))
  (property "LCSC" "C45783" (at 114.3 68.58 0) (hide yes) (show_name no) (do_not_autoplace no) (effects (font (size 1.27 1.27)) (justify left)))
  (property "JLC_Class" "base" (at 114.3 68.58 0) (hide yes) (show_name no) (do_not_autoplace no) (effects (font (size 1.27 1.27)) (justify left)))
  (property "MPN" "22 µF 25 V X5R" (at 114.3 68.58 0) (hide yes) (show_name no) (do_not_autoplace no) (effects (font (size 1.27 1.27)) (justify left)))
  (pin "1")
  (pin "2"))
 (symbol
  (lib_id "Device:C")
  (at 233.68 68.58 0)
  (unit 1)
  (body_style 1)
  (exclude_from_sim no)
  (in_bom yes)
  (on_board yes)
  (in_pos_files yes)
  (dnp no)
  (property "Reference" "C41" (at 235.18 63.77 0) (show_name no) (do_not_autoplace no) (effects (font (size 1.27 1.27)) (justify left)))
  (property "Value" "10u" (at 235.18 65.77 0) (show_name no) (do_not_autoplace no) (effects (font (size 1.27 1.27)) (justify left)))
  (property "Footprint" "Capacitor_SMD:C_0603_1608Metric" (at 233.68 68.58 0) (hide yes) (show_name no) (do_not_autoplace no) (effects (font (size 1.27 1.27)) (justify left)))
  (property "Datasheet" "" (at 233.68 68.58 0) (hide yes) (show_name no) (do_not_autoplace no) (effects (font (size 1.27 1.27)) (justify left)))
  (property "Description" "VDD del amplificador, junto a los pines 7/8" (at 233.68 68.58 0) (hide yes) (show_name no) (do_not_autoplace no) (effects (font (size 1.27 1.27)) (justify left)))
  (property "LCSC" "C19702" (at 233.68 68.58 0) (hide yes) (show_name no) (do_not_autoplace no) (effects (font (size 1.27 1.27)) (justify left)))
  (property "JLC_Class" "base" (at 233.68 68.58 0) (hide yes) (show_name no) (do_not_autoplace no) (effects (font (size 1.27 1.27)) (justify left)))
  (property "MPN" "10 µF 10 V X5R" (at 233.68 68.58 0) (hide yes) (show_name no) (do_not_autoplace no) (effects (font (size 1.27 1.27)) (justify left)))
  (pin "1")
  (pin "2"))
 (symbol
  (lib_id "Connector:TestPoint")
  (at 48.26 121.92 0)
  (unit 1)
  (body_style 1)
  (exclude_from_sim no)
  (in_bom no)
  (on_board yes)
  (in_pos_files yes)
  (dnp no)
  (property "Reference" "TP9" (at 49.76 120.92 0) (show_name no) (do_not_autoplace no) (effects (font (size 1.27 1.27)) (justify left)))
  (property "Value" "I2S_DOUT" (at 49.76 122.92 0) (show_name no) (do_not_autoplace no) (effects (font (size 1.27 1.27)) (justify left)))
  (property "Footprint" "TestPoint:TestPoint_Pad_D1.5mm" (at 48.26 121.92 0) (hide yes) (show_name no) (do_not_autoplace no) (effects (font (size 1.27 1.27)) (justify left)))
  (property "Datasheet" "" (at 48.26 121.92 0) (hide yes) (show_name no) (do_not_autoplace no) (effects (font (size 1.27 1.27)) (justify left)))
  (property "Description" "Datos I2S al amplificador" (at 48.26 121.92 0) (hide yes) (show_name no) (do_not_autoplace no) (effects (font (size 1.27 1.27)) (justify left)))
  (property "LCSC" "" (at 48.26 121.92 0) (hide yes) (show_name no) (do_not_autoplace no) (effects (font (size 1.27 1.27)) (justify left)))
  (property "JLC_Class" "" (at 48.26 121.92 0) (hide yes) (show_name no) (do_not_autoplace no) (effects (font (size 1.27 1.27)) (justify left)))
  (property "MPN" "" (at 48.26 121.92 0) (hide yes) (show_name no) (do_not_autoplace no) (effects (font (size 1.27 1.27)) (justify left)))
  (pin "1")))
